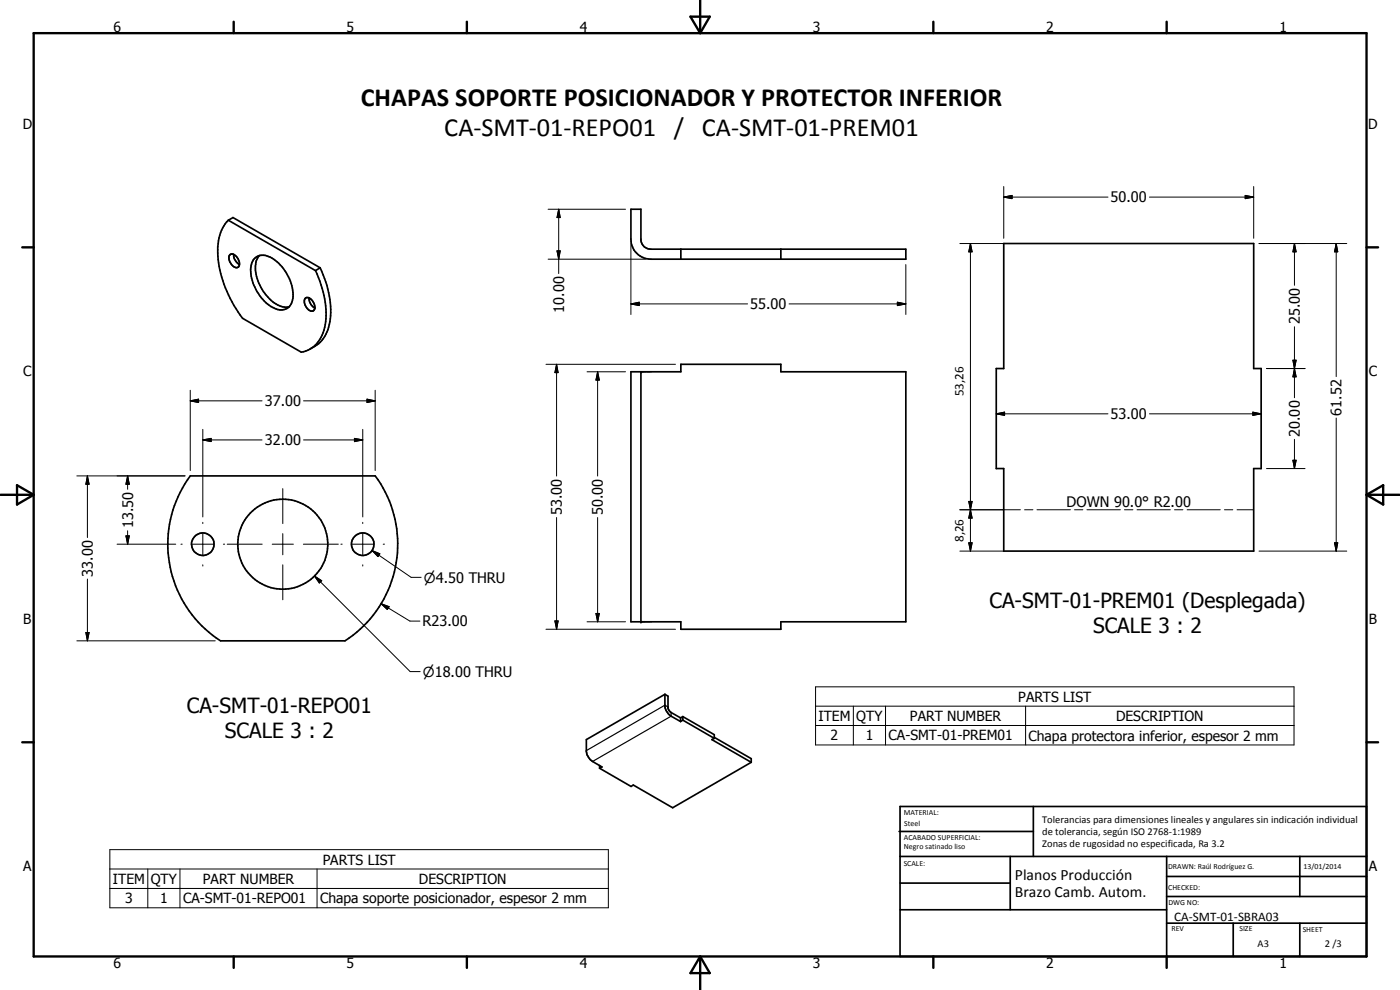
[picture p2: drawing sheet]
<svg xmlns="http://www.w3.org/2000/svg" width="420mm" height="297mm" viewBox="0 0 420 297" stroke-linecap="round" stroke-linejoin="round" font-family="sans-serif">
<g fill="none" stroke="#000" stroke-width=".51">
<path d="M68.5 66.1a12.7 12.7 0 0 0-3.1 9.8 35.2 35.2 0 0 0 7.4 19.6l17.6 10.2a9.1 9.1 0 0 0 7.2-8.3 28.7 28.7 0 0 0-2.9-16.2M68.5 66.1l1.4-.8 26.2 15M68.5 66.1l26.2 15.1M69 76.5a1.34 1.34 0 0 1 2 .5 2.17 2.17 0 0 1 .3 3.2 2.76 2.76 0 0 1-2.6-3.1zM70.1 76.3a3.4 3.4 0 0 0 1.8 3.1M76.3 77.6a4.1 4.1 0 0 1 5.3-.2 13.5 13.5 0 0 1 6.2 12.6 3.5 3.5 0 0 1-5.4 2.5 13.3 13.3 0 0 1-7.1-12.7l.3-1zM77.9 76.7a7 7 0 0 0-.7 6.9 12.8 12.8 0 0 0 7.7 8.5h1.9M189.3 62.8h3.1v9.3a2.92 2.92 0 0 0 3 2.7h76.5v3h-76.5a6 6 0 0 1-6.1-6zM204.3 74.8v3M234.3 74.8v3M301.2 73.1h75v37.5h2.3v30h-2.3v24.8h-75v-24.8h-2.2v-30h2.2zM91.6 89.5a1.53 1.53 0 0 1 2.3 .9 2.16 2.16 0 0 1 .1 2.9 2.66 2.66 0 0 1-2.6-2.2l-.1-.9z"/>
<path d="M92.7 89.4a3.4 3.4 0 0 0 1.8 3M96.1 80.3l-1.4 .9M96.1 80.3a26.3 26.3 0 0 1 2.3 18.6 9.6 9.6 0 0 1-5.3 5.8M189.3 111.5h15v-2.2h30v2.2h37.6v75.1h-37.6v2.2h-30v-2.2h-15zM192.4 111.5v75.1M57.1 142.8h55.5a34.5 34.5 0 0 1-9.1 49.5h-37.3a34.5 34.5 0 0 1-9.1-49.5zM199.5 208.3l-23.5 13.6 .1 3.9a4.2 4.2 0 0 0 1.7 2.7l2.9 1.6-.8 .4M199.5 208.3l1 .6v3.4l.4 1 3.3 2.1M199.5 208.3v3.6a4.2 4.2 0 0 0 1.9 3l2.8 1.6M204.2 215.4v1.1M204.9 215l9.5 5.4v1.1M204.9 215v1.1"/>
<path d="M204.9 216.1l9.5 5.4M204.9 215l-.7 .4M204.9 216.1l-.7 .4M179.9 229.7v.8M214.4 221.5l-.8 .4 11.9 6.8M214.4 221.2l11.1 6.4v1.1M225.5 228.7l-23.6 13.7-11.8-6.9-.7 .5-9.5-5.5M269.8 249.5h40.3M270.1 242h140v45h-140zM270.1 257h140M303.2 257v16M310.1 242v15"/>
<path d="M350.1 257v30M390.1 257v12M270.1 265h33.1M270.1 273h80M350.1 277h60M350.1 269h60M350.1 263h60M370.1 277v10M390.1 277v10"/>
<circle cx="60.9" cy="163.3" r="3.4"/>
<circle cx="84.8" cy="163.3" r="13.5"/>
<circle cx="108.9" cy="163.3" r="3.4"/>
</g>
<g fill="none" stroke="#000" stroke-width=".3">
<path d="M301.2 59.1l2.5-.5v1zM301.2 59.1h31.3M301.2 56v15.5M345 59.1h31.2M373.7 58.6l2.5 .5-2.5 .5zM376.2 56v15.5M164.5 62.8h23.2M164.5 77.8h29.2M167.2 75.3h.9l-.4 2.5zM167.7 62.8l.4 2.5h-.9zM167.7 62.8v19.3M189.3 73.4v21"/>
<path d="M271.9 79.4v15M288.1 73.1h13.1M291.2 73.1l.5 2.5h-1zM291.2 73.1v92.3M377.9 73.1h26.3M388.5 73.1l.5 2.5h-1zM388.5 73.1v12.5M401 73.1l.5 2.5h-1zM401 73.1v39.9M189.3 91.2l2.5-.5v1zM189.3 91.2h35.1M236.8 91.2h35.1"/>
<path d="M269.3 90.7l2.6 .5-2.6 .5zM388.5 98v21.3M57.1 117.1v24.1M110.1 119.8l2.5 .5-2.5 .5zM112.6 117.1v24.1M163.9 109.3h38.8M167 109.3l.5 2.5h-1zM167 109.3v33.5M176.2 111.5h11.5M179.4 111.5l.5 2.5h-1.1zM179.4 111.5v31.3M380.1 110.6h11.6"/>
<path d="M388 108.1h1l-.5 2.5zM388.5 110.6l.5 2.5h-1zM57.1 120.3l2.5-.5v1zM57.1 120.3h21.5M60.9 132l2.5-.5v1zM60.9 128.8v26.3M60.9 132h17.7M91.1 120.3h21.5M91.1 132h17.8M106.4 131.5l2.5 .5-2.5 .5zM108.9 128.8v26.3M299 124.2l2.5-.5v.9z"/>
<path d="M299 124.2h33.5M345 124.2h33.5M376 123.7l2.5 .5-2.5 .4zM388 138.1h1l-.5 2.5zM388.5 131.8v8.8M401 125.4v40M23.1 142.8h32.4M26.2 142.8l.5 2.5h-.9zM26.2 142.8v18.5M38.3 142.8l.5 2.5h-1zM38.3 142.8v4M38.3 159.3v4"/>
<path d="M60.9 156.7v.4M84.9 146.6v10.5M108.9 156.7v.4M167 155.3v33.5M179.4 155.3v31.3M288.1 153h18.1M290.7 150.5h1l-.5 2.5zM290.7 150.5l1 4.9h-1l1-4.9zM291.2 153l.5 2.4h-1zM307.5 153h2.5M311.2 153h10.1M322.5 153h2.5"/>
<path d="M326.2 153h10M337.5 153h2.5M341.2 153h10M352.5 153h2.5M356.3 153h9.9M367.5 153h2.5M371.3 153h4.9M380.1 140.6h11.6M26.2 173.7v18.6M35.1 163.3h17.6M37.8 160.8h1l-.5 2.5zM54.3 163.3h.4"/>
<path d="M57.7 163.3h6.3M60.9 160.1v6.4M60.9 169.5v.3M67 163.3h.4M68.2 163.3h10.5M81.7 163.3h6.3M84.9 160.1v6.4M84.9 169.5v10.5M91 163.3h10.5M94.4 172.8l2.2 1.4-.8 .7zM94.4 172.8l28.7 28.7h3M102.3 163.3h.4"/>
<path d="M105.7 163.3h6.3M108.9 160.1v6.4M108.9 169.5v.3M111.7 165.2l2.3 1-.6 .8zM111.7 165.2l11.7 8h3M115 163.3h.4M288.1 165.4h13.1M290.7 162.9h1l-.5 2.5zM377.9 165.4h26.3M400.5 162.9h1l-.5 2.5zM23.1 192.3h41.5M25.8 189.8h.9l-.5 2.5z"/>
<path d="M114.4 181.1l2.4 .9-.6 .9zM114.4 181.1l8.6 5.3h3M163.9 188.8h38.8M166.5 186.3h1l-.5 2.5zM176.2 186.6h11.5M178.8 184.1h1.1l-.5 2.5zM244.8 206.1h143.6v17.4h-143.6zM244.8 211.9h143.6M244.8 217.7h143.6M256.1 211.9v11.6M265.8 211.9v11.6M307.8 211.9v11.6"/>
<path d="M33 254.9h149.6v17.5h-149.6zM33 260.7h149.6M33 266.6h149.6M44.4 260.7v11.7M54 260.7v11.7M95.2 260.7v11.7"/>
</g>
<g fill="#000">
<circle cx="192.4" cy="111.5" r=".25"/>
<circle cx="192.4" cy="186.6" r=".25"/>
</g>
<path d="M200.5 212.1l-1-.5-23.5 13.6M201.4 213.8v1.1l-23.6 13.6" fill="none" stroke="#000" stroke-width=".35"/>
<g fill="none" stroke="#000" stroke-width=".71">
<path d="M10.1 9.9h400v277.1h-400zM70.1 6.5v3.4M140.1 6.5v3.4M207.2 5h5.8l-2.9 4.9zM210.1 0v9.9M280.1 6.5v3.4M350.1 6.5v3.4M6.7 74.2h3.4M410.1 74.2h3.5M.1 148.5h10M5.1 145.6l5 2.9-5 2.9zM410.1 148.5h10"/>
<path d="M410.1 148.5l5-2.9v5.8zM6.7 222.7h3.4M410.1 222.7h3.5M70.1 287v3.4M140.1 287v3.4M210.1 287v10M210.1 287l2.9 5h-5.8zM280.1 287v3.4M350.1 287v3.4"/>
</g>
<g fill="#000">
<path d="M301.2 59.1l2.5-.5v1zM373.7 58.6l2.5 .5-2.5 .5zM167.2 75.3h.9l-.4 2.5zM167.7 62.8l.4 2.5h-.9zM291.2 73.1l.5 2.5h-1zM388.5 73.1l.5 2.5h-1zM401 73.1l.5 2.5h-1zM189.3 91.2l2.5-.5v1zM269.3 90.7l2.6 .5-2.6 .5zM57.1 120.3l2.5-.5v1zM167 109.3l.5 2.5h-1zM179.4 111.5l.5 2.5h-1.1z"/>
<path d="M388 108.1h1l-.5 2.5zM388.5 110.6l.5 2.5h-1zM60.9 132l2.5-.5v1zM106.4 131.5l2.5 .5-2.5 .5zM110.1 119.8l2.5 .5-2.5 .5zM299 124.2l2.5-.5v.9zM376 123.7l2.5 .5-2.5 .4zM388 138.1h1l-.5 2.5zM26.2 142.8l.5 2.5h-.9zM38.3 142.8l.5 2.5h-1zM290.7 150.5h1l-.5 2.5zM291.2 153l.5 2.4h-1z"/>
<path d="M37.8 160.8h1l-.5 2.5zM94.4 172.8l2.2 1.4-.8 .7zM111.7 165.2l2.3 1-.6 .8zM290.7 162.9h1l-.5 2.5zM400.5 162.9h1l-.5 2.5zM25.8 189.8h.9l-.5 2.5zM114.4 181.1l2.4 .9-.6 .9zM166.5 186.3h1l-.5 2.5zM178.8 184.1h1.1l-.5 2.5z"/>
</g>
<g font-size="7.9">
<text x="108.3" y="31.7">CHAPAS SOPORTE POSICIONADOR Y PROTECTOR INFERIOR</text>
<text x="133.3" y="40.7">CA-SMT-01-REPO01 / CA-SMT-01-PREM01</text>
</g>
<g font-size="6.3">
<text x="297" y="182.4">CA-SMT-01-PREM01 (Desplegada)</text>
<text x="328" y="189.9">SCALE 3 : 2</text>
<text x="56.1" y="213.9">CA-SMT-01-REPO01</text>
<text x="67.5" y="221.4">SCALE 3 : 2</text>
</g>
<g font-size="4.7">
<text x="304.6" y="263.9">Planos Producción</text>
<text x="304.6" y="269.3">Brazo Camb. Autom.</text>
</g>
<g font-size="4.4">
<text x="333.3" y="60.7">50.00</text>
<text x="169.3" y="93.8" transform="rotate(-90 169.3 93.8)">10.00</text>
<text x="225.2" y="92.8">55.00</text>
<text x="390.1" y="97.3" transform="rotate(-90 390.1 97.3)">25.00</text>
<text x="79.4" y="121.9">37.00</text>
<text x="333.3" y="125.8">53.00</text>
<text x="402.6" y="124.7" transform="rotate(-90 402.6 124.7)">61.52</text>
<text x="390.1" y="131.1" transform="rotate(-90 390.1 131.1)">20.00</text>
<text x="79.4" y="133.6">32.00</text>
<text x="168.6" y="154.5" transform="rotate(-90 168.6 154.5)">53.00</text>
<text x="181" y="154.5" transform="rotate(-90 181 154.5)">50.00</text>
<text x="320.1" y="152.1">DOWN 90.0° R2.00</text>
<text x="40" y="158.5" transform="rotate(-90 40 158.5)">13.50</text>
<text x="27.9" y="173" transform="rotate(-90 27.9 173)">33.00</text>
<text x="126.8" y="188">R23.00</text>
</g>
<g font-size="4.2">
<text x="34" y="9.6">6</text>
<text x="104" y="9.6">5</text>
<text x="174" y="9.6">4</text>
<text x="244" y="9.6">3</text>
<text x="314" y="9.6">2</text>
<text x="384" y="9.6">1</text>
<text x="6.8" y="38.7">D</text>
<text x="410.6" y="38.7">D</text>
<text x="7" y="112.9">C</text>
<text x="410.8" y="112.9">C</text>
<text x="127.2" y="174.8">n4.50 THRU</text>
<text x="7" y="187.1">B</text>
<text x="410.8" y="187.1">B</text>
<text x="126.9" y="203.1">n18.00 THRU</text>
<text x="305.6" y="210.6">PARTS LIST</text>
<text x="245.6" y="216.3">ITEM</text>
<text x="257" y="216.4">QTY</text>
<text x="273.1" y="216.3">PART NUMBER</text>
<text x="334.9" y="216.4">DESCRIPTION</text>
<text x="249.3" y="222.2">2</text>
<text x="259.8" y="222.1">1</text>
<text x="266.7" y="222.2">CA-SMT-01-PREM01</text>
<text x="308.7" y="222.2">Chapa protectora inferior, espesor 2 mm</text>
<text x="7" y="261.4">A</text>
<text x="96.8" y="259.4">PARTS LIST</text>
<text x="410.8" y="261.4">A</text>
<text x="33.9" y="265.2">ITEM</text>
<text x="45.3" y="265.2">QTY</text>
<text x="60.9" y="265.2">PART NUMBER</text>
<text x="125.7" y="265.2">DESCRIPTION</text>
<text x="37.5" y="271">3</text>
<text x="48.1" y="271">1</text>
<text x="54.9" y="271">CA-SMT-01-REPO01</text>
<text x="96" y="271.1">Chapa soporte posicionador, espesor 2 mm</text>
<text x="34" y="290.4">6</text>
<text x="104" y="290.4">5</text>
<text x="174" y="290.4">4</text>
<text x="244" y="290.4">3</text>
<text x="314" y="290.4">2</text>
<text x="384" y="290.4">1</text>
</g>
<g font-size="3.9">
<text x="289.2" y="118.9" transform="rotate(-90 289.2 118.9)">53,26</text>
<text x="289.2" y="162.7" transform="rotate(-90 289.2 162.7)">8,26</text>
<text x="352.4" y="276.3">CA-SMT-01-SBRA03</text>
</g>
<g font-size="3.1">
<text x="312.7" y="246.8">Tolerancias para dimensiones lineales y angulares sin indicación individual</text>
<text x="312.7" y="250.4">de tolerancia, según ISO 2768-1:1989</text>
<text x="312.7" y="254">Zonas de rugosidad no especificada, Ra 3.2</text>
<text x="377.4" y="284.1">A3</text>
<text x="397.6" y="284.2">2 /3</text>
</g>
<g font-size="2.4">
<text x="271.2" y="244.4">MATERIAL:</text>
<text x="271.3" y="252">ACABADO SUPERFICIAL:</text>
<text x="271.4" y="247.9">Steel</text>
<text x="271.3" y="254.6">Negro satinado liso</text>
<text x="271.2" y="259.7">SCALE:</text>
<text x="350.6" y="260.8">DRAWN: Raúl Rodríguez G.</text>
<text x="391.2" y="260.6">13/01/2014</text>
<text x="350.6" y="267">CHECKED:</text>
<text x="350.6" y="271.4">DWG NO:</text>
<text x="351.6" y="279.3">REV</text>
<text x="372" y="279.4">SIZE</text>
<text x="391" y="279.6">SHEET</text>
</g>
</svg>
